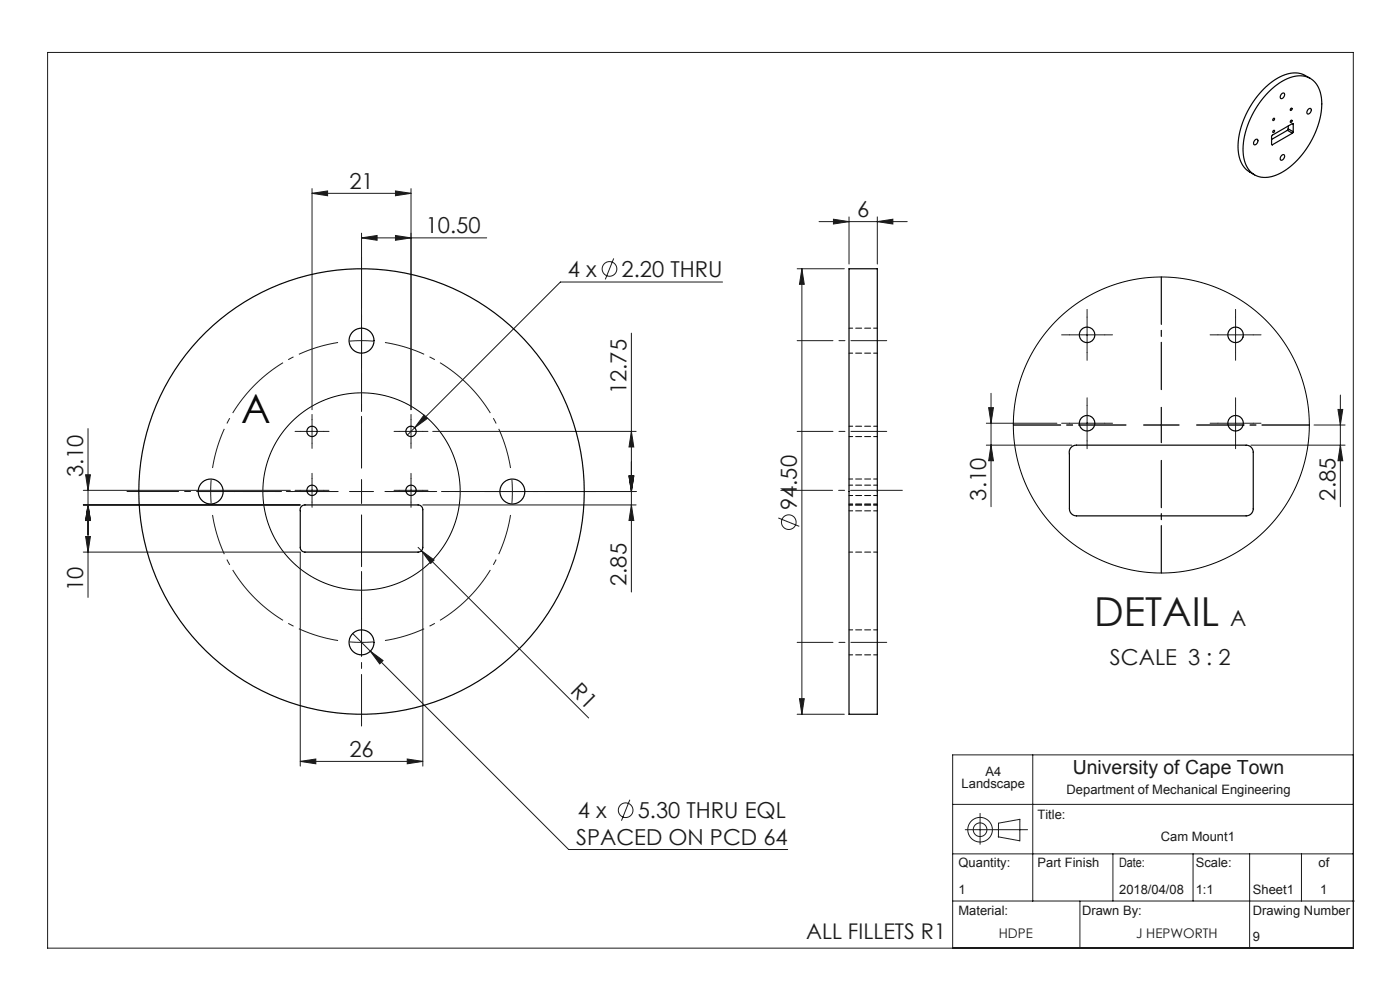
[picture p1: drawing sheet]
<svg xmlns="http://www.w3.org/2000/svg" width="297mm" height="210mm" viewBox="0 0 297 210" stroke-linecap="round" stroke-linejoin="round" font-family="sans-serif">
<g fill="none" stroke="#191924" stroke-width=".21">
<path d="M10.1 11.1h277v190h-277zM66.2 41l3.3-.5v1zM66.2 40v46.9M66.2 41h21M76.7 50.5l3.3-.5v1zM76.7 49.5v28.6M76.7 50.5h26.5M83.9 50l3.3 .5-3.3 .5zM83.9 40.5l3.3 .5-3.3 .5zM87.2 40v46.9M130.2 54.8l-1.8 4.5M153.3 59.8h-34.4l-32.5 32.5"/>
<path d="M169.1 57h10M170.1 57l.5 3.3h-1zM170.1 57v94.5M173.8 47h18.7M176.8 46.5l3.3 .5-3.3 .5zM180.1 46v10M186.1 47l3.3-.5v1zM186.1 46v10M133.9 70.7v54.9M226.9 71h7.5M230.6 67.3v7.5M258.4 71h7.5"/>
<path d="M262.1 67.3v7.5M18.7 90.9v35.8M63.7 91.5h5M66.2 89v5M84.7 91.5h5M87.2 89v5M89.9 88l.8 .8-2.7 1.9zM91.8 91.5h43.1M133.9 91.5l.6 3.3h-1.1zM209.2 89.8h15M209.2 94.4h18.2M209.7 86.5h1l-.5 3.3z"/>
<path d="M210.2 94.4l.5 3.3h-1zM210.2 83.4v24.1M226.9 89.8h7.5M230.6 86v7.5M242.6 90.2h7.5M246.4 86.4v7.5M258.4 89.8h7.5M262.1 86v7.5M265.4 94.4h19.9M278.8 90.2h6.5M283.8 86.9h1.1l-.6 3.3zM284.3 94.4l.6 3.3h-1.1z"/>
<path d="M284.3 83.8v23.7M17.7 104h43.9M17.7 117.1h46v45.4M17.7 107.1h46M18.2 113.8h1l-.5 3.3zM18.2 100.7h1l-.5 3.3zM18.7 107.1l.5 3.3h-1zM63.7 104h5M66.2 101.5v5M74.2 104.3h5M76.7 101.8v5M84.7 104h5"/>
<path d="M87.2 101.5v5M88.7 116.1l.7 .7M89.4 116.8l2.7 2-.7 .7zM89.4 116.8l35.5 35.5M89.7 107.1h45.2M89.7 117.1v45.4M102.8 104.3h32.1M133.4 101h1.1l-.6 3.3zM133.9 107.1l.6 3.3h-1.1zM165.1 109.9l4.5 1.7M74.2 136.2h5M74.8 134.4l3.8 3.7"/>
<path d="M76.7 133.8v5M78.6 138.1l2.7 2-.8 .7zM78.6 138.1l42 42.1h46.5M169.1 151.5h10M169.6 148.2h1l-.5 3.3zM63.7 161.5l3.3-.5v1zM63.7 161.5h26M86.4 161l3.3 .5-3.3 .5zM133.6 169.6l-1.8 4.5M202.1 170.6h85M204.8 176h13.2M207.9 172.5v6.6"/>
<path d="M211.8 177.5l4.5 .8M211.8 177.5v-2.9l4.6-.8v4.6M219.1 160.1v31M287.1 160.1h-85v41M202.1 191.1h85.2M202.1 181.1h85M229.1 191.1v10M236.1 181.1v10M253.1 181.1v10M265.1 181.1v20M276.1 181.1v10"/>
<circle cx="129.3" cy="57" r="1.56"/>
<circle cx="167.3" cy="110.8" r="1.56"/>
<circle cx="132.7" cy="171.9" r="1.56"/>
<circle cx="207.9" cy="176" r="1.45"/>
<circle cx="207.9" cy="176" r="2.61"/>
</g>
<circle cx="76.7" cy="104.3" r="20.9" fill="none" stroke="#000" stroke-width=".21"/>
<path d="M76.7 72.3l-2.5 .1M76.7 72.3l2.5 .1M44.7 104.3l.1 2.5M44.7 104.3l.1-2.5M108.7 104.3l-.1-2.5M108.7 104.3l-.1 2.5" fill="none" stroke="#191924" stroke-width=".21" stroke-dasharray="15.2 1.3 1.3 1.3" stroke-linecap="butt"/>
<path d="M71.7 72.7a32 32 0 0 0-26.6 26.6M108.3 99.3a32 32 0 0 0-26.6-26.6M45.1 109.2a32 32 0 0 0 26.6 26.7M81.7 135.9a32 32 0 0 0 26.6-26.7" fill="none" stroke="#191924" stroke-width=".21" stroke-dasharray="15.2 1.3 1.3 1.3" stroke-dashoffset="6.5" stroke-linecap="butt"/>
<g fill="none" stroke="#191924" stroke-width=".21" stroke-dasharray="15.2 1.3 1.3 1.3">
<path d="M76.7 72.3v-2.5M76.7 72.3v2.5M76.7 67.3v-.2M76.7 77.3v.1M226.9 71h-1.7M230.6 67.3v-1.7M230.6 74.8v1.6M234.4 71h1.6M258.4 71h-1.7M262.1 67.3v-1.7M262.1 74.8v1.6M265.9 71h1.6"/>
<path d="M63.7 91.5h-1.1M66.2 89v-1.1M66.2 94v1.1M68.7 91.5h1.1M84.7 91.5h-1.1M87.2 89v-1.1M87.2 94v1.1M89.7 91.5h1.1M226.9 89.8h-1.7M230.6 86v-1.6M230.6 93.5v1.7M234.4 89.8h1.6"/>
<path d="M246.4 90.2v-3.8M246.4 90.2h-3.8M246.4 90.2v3.7M246.4 90.2h3.7M258.4 89.8h-1.7M262.1 86v-1.6M262.1 93.5v1.7M265.9 89.8h1.6M39.7 104.3h-.2M44.7 104.3h-2.5M44.7 104.3h2.5M49.7 104.3h.1"/>
<path d="M63.7 104h-1.1M66.2 101.5v-1.1M66.2 106.5v1.1M68.7 104h1.1M76.7 104.3v-2.5M76.7 104.3h-2.5M76.7 104.3v2.5M76.7 104.3h2.5M84.7 104h-1.1M87.2 101.5v-1.1M87.2 106.5v1.1M89.7 104h1.1"/>
<path d="M103.7 104.3h-.2M108.7 104.3h2.5M108.7 104.3h-2.5M113.7 104.3h.1M76.7 131.3v-.2M76.7 141.3v.1"/>
</g>
<path d="M238.9 90.2h-23.9M246.4 82.7v-23.9M246.4 97.7v23.8M253.9 90.2h23.9" fill="none" stroke="#191924" stroke-width=".21" stroke-dasharray="15.2 1.3 1.3 1.3" stroke-dashoffset="5.2"/>
<path d="M76.7 99.3v-20.2M71.7 104.3h-20.1M76.7 109.3v20.1M81.7 104.3h20.1" fill="none" stroke="#191924" stroke-width=".21" stroke-dasharray="15.2 1.3 1.3 1.3" stroke-dashoffset="7.1"/>
<path d="M76.7 99.3v-44.8M71.7 104.3h-44.8M76.7 109.3v44.7M81.7 104.3h44.7M165.6 104h25.8" fill="none" stroke="#191924" stroke-width=".21" stroke-dasharray="15.2 1.3 1.3 1.3" stroke-dashoffset="4.3"/>
<path d="M169.1 72.3h19M169.1 91.5h19M169.1 136.3h19" fill="none" stroke="#191924" stroke-width=".21" stroke-dasharray="15.2 1.3 1.3 1.3" stroke-dashoffset="7.6"/>
<g fill="#191924">
<path d="M89.4 116.8l2.7 2-.7 .7z"/>
<path d="M83.9 40.5l3.3 .5-3.3 .5zM66.2 41l3.3-.5v1zM186.1 47l3.3-.5v1zM176.8 46.5l3.3 .5-3.3 .5z"/>
<path d="M78.6 138.1l1.9 2.7 .8-.7zM76.7 50.5l3.3-.5v1zM83.9 50l3.3 .5-3.3 .5zM89.9 88l-1.9 2.7 2.7-1.9z"/>
<path d="M86.4 161l3.3 .5-3.3 .5zM63.7 161.5l3.3-.5v1z"/>
<path d="M284.3 94.4l.6 3.3h-1.1zM283.8 86.9h1.1l-.6 3.3z"/>
<path d="M133.9 91.5l.6 3.3h-1.1zM133.4 101h1.1l-.6 3.3zM18.7 107.1l.5 3.3h-1zM18.2 113.8h1l-.5 3.3zM133.4 101h1.1l-.6 3.3zM133.9 107.1l.6 3.3h-1.1zM18.2 100.7h1l-.5 3.3zM18.7 107.1l.5 3.3h-1zM170.1 57l.5 3.3h-1zM169.6 148.2h1l-.5 3.3zM209.7 86.5h1l-.5 3.3zM210.2 94.4l.5 3.3h-1z"/>
</g>
<g fill="none" stroke="#000" stroke-width=".25">
<path d="M269.3 19.3a9 9 0 0 1 7.5-3.1 5 5 0 0 1 3.6 5 18 18 0 0 1-9.3 15.8 4.8 4.8 0 0 1-6.2-1.1 10.2 10.2 0 0 1-.4-8.8 19.9 19.9 0 0 1 4.8-7.8zM271.9 19.9a.37 .37 0 0 1 .6-.1 .37 .37 0 0 1-.1 .6l-.2 .3a.39 .39 0 0 1-.6 .1 .39 .39 0 0 1 .1-.6zM278 16.6l-1.1-.6a6.2 6.2 0 0 0-6.5 .9 18.3 18.3 0 0 0-7.7 15 5.5 5.5 0 0 0 2.4 4.6l1 .6M266.2 29.7a.37 .37 0 0 1 .6-.1 .37 .37 0 0 1 0 .6l-.2 .3a.39 .39 0 0 1-.6 .1 .39 .39 0 0 1 0-.6zM269.8 30.6l.1 .1M270.2 27.7a.19 .19 0 0 1 .1 .3 .19 .19 0 0 1-.3 0zM270.2 25.1a.19 .19 0 0 1 .1 .3 .19 .19 0 0 1-.3 0zM271.9 33a.37 .37 0 0 1 .6-.1 .37 .37 0 0 1-.1 .6l-.2 .3a.39 .39 0 0 1-.6 .1 .39 .39 0 0 1 .1-.6zM273.1 27.6l1.1 .7M273.1 27.6l-3.3 2M273.3 27.3l-.2 .3M273.3 27.3l1.1 .7"/>
<path d="M273.3 26.7v.6M273.9 25.5a.19 .19 0 0 1 .2 .3 .2 .2 0 0 1-.4 0zM273.9 23a.19 .19 0 0 1 .2 .3 .2 .2 0 0 1-.4 0zM274.2 26.2l.2 .1M274.2 26.2l-4.3 2.5-.1 1.9M274.2 28.3l-4.3 2.4M274.4 28l-.2 .3M274.4 26.3v1.7M277.6 23.2a.37 .37 0 0 1 .5-.1 .37 .37 0 0 1 0 .6l-.2 .3a.39 .39 0 0 1-.6 .1 .39 .39 0 0 1 0-.6zM180.1 57h6v94.5h-6zM227.1 95l.6-.4 .7-.2h36a1.5 1.5 0 0 1 1.5 1.5v12a1.5 1.5 0 0 1-1.5 1.5h-36a1.5 1.5 0 0 1-1.5-1.5l-.1-11.9zM63.9 107.5l.8-.4h24a1 1 0 0 1 1 1v8a1 1 0 0 1-1 1h-24a1 1 0 0 1-1-1v-8z"/>
<circle cx="76.7" cy="72.3" r="2.65"/>
<circle cx="230.6" cy="71" r="1.65"/>
<circle cx="262.1" cy="71" r="1.65"/>
<circle cx="66.2" cy="91.5" r="1.1"/>
<circle cx="87.2" cy="91.5" r="1.1"/>
<circle cx="230.6" cy="89.8" r="1.65"/>
<circle cx="262.1" cy="89.8" r="1.65"/>
<circle cx="44.7" cy="104.3" r="2.65"/>
<circle cx="66.2" cy="104" r="1.1"/>
<circle cx="76.7" cy="104.3" r="47.2"/>
<circle cx="87.2" cy="104" r="1.1"/>
<circle cx="108.7" cy="104.3" r="2.65"/>
<circle cx="76.7" cy="136.3" r="2.65"/>
</g>
<g fill="none" stroke="#000" stroke-width=".21" stroke-dasharray="1.3 .6" stroke-dashoffset=".5">
<path d="M180.1 74.9h6M186.1 69.6h-6M180.1 92.6h6M186.1 90.4h-6M180.1 106.9h6M180.1 105.1h6M186.1 117.1h-6M186.1 107.1h-6M186.1 108.4h-6M186.1 101.6h-6M186.1 102.9h-6M180.1 138.9h6"/>
<path d="M186.1 133.6h-6"/>
</g>
<circle cx="246.4" cy="90.2" r="31.4" fill="none" stroke="#000" stroke-width=".21"/>
<text font-size="8.5" x="51.2" y="89.7">A</text>
<text font-size="8.5" fill="#191924" x="232.1" y="132.8">DETAIL</text>
<g font-size="4.7" fill="#191924">
<text x="74.1" y="40">21</text>
<text x="181.8" y="46">6</text>
<text x="90.3" y="49.4">10.50</text>
<text x="120.5" y="58.8">4 x</text>
<text x="131.9" y="58.8">2.20 THRU</text>
<text x="132.9" y="83.6" transform="rotate(-90 132.9 83.6)">12.75</text>
<text x="17.7" y="101.3" transform="rotate(-90 17.7 101.3)">3.10</text>
<text x="209.2" y="106.2" transform="rotate(-90 209.2 106.2)">3.10</text>
<text x="283.3" y="106.2" transform="rotate(-90 283.3 106.2)">2.85</text>
<text x="169" y="108.2" transform="rotate(-90 169 108.2)">94.50</text>
<text x="17.7" y="125.4" transform="rotate(-90 17.7 125.4)">10</text>
<text x="132.9" y="124.3" transform="rotate(-90 132.9 124.3)">2.85</text>
<text x="261" y="132.8">A</text>
<text x="235.5" y="141">SCALE 3 : 2</text>
<text x="120.8" y="146.8" transform="rotate(45 120.8 146.8)">R1</text>
<text x="74.1" y="160.5">26</text>
<text x="122.6" y="173.6">4 x</text>
<text x="135.3" y="173.6">5.30 THRU EQL</text>
<text x="122.2" y="179.2">SPACED ON PCD 64</text>
</g>
<text font-size="4.6" fill="#191924" x="171" y="199.1">ALL FILLETS R1</text>
<text font-size="4.1" fill="#191924" x="227.6" y="164.3">University of Cape Town</text>
<g font-size="2.8" fill="#191924">
<text x="211.9" y="199.1">HDPE</text>
<text x="241" y="199.1">J HEPWORTH</text>
</g>
<g font-size="2.7" fill="#191924">
<text x="204" y="167.2">Landscape</text>
<text x="209.1" y="164.6">A4</text>
<text x="220.1" y="173.7">Title:</text>
<text x="226.3" y="168.5">Department of Mechanical Engineering</text>
<text x="246.3" y="178.4">Cam Mount1</text>
<text x="203.3" y="184">Quantity:</text>
<text x="220.1" y="184">Part Finish</text>
<text x="237.4" y="184">Date:</text>
<text x="253.7" y="184">Scale:</text>
<text x="279.7" y="184">of</text>
<text x="203.3" y="189.6">1</text>
<text x="237.4" y="189.6">2018/04/08</text>
<text x="253.7" y="189.6">1:1</text>
<text x="265.8" y="189.6">Sheet1</text>
<text x="280.1" y="189.6">1</text>
<text x="203.3" y="194.1">Material:</text>
<text x="229.6" y="194.1">Drawn By:</text>
<text x="265.8" y="194.1">Drawing Number</text>
<text x="265.8" y="199.6">9</text>
</g>
</svg>
